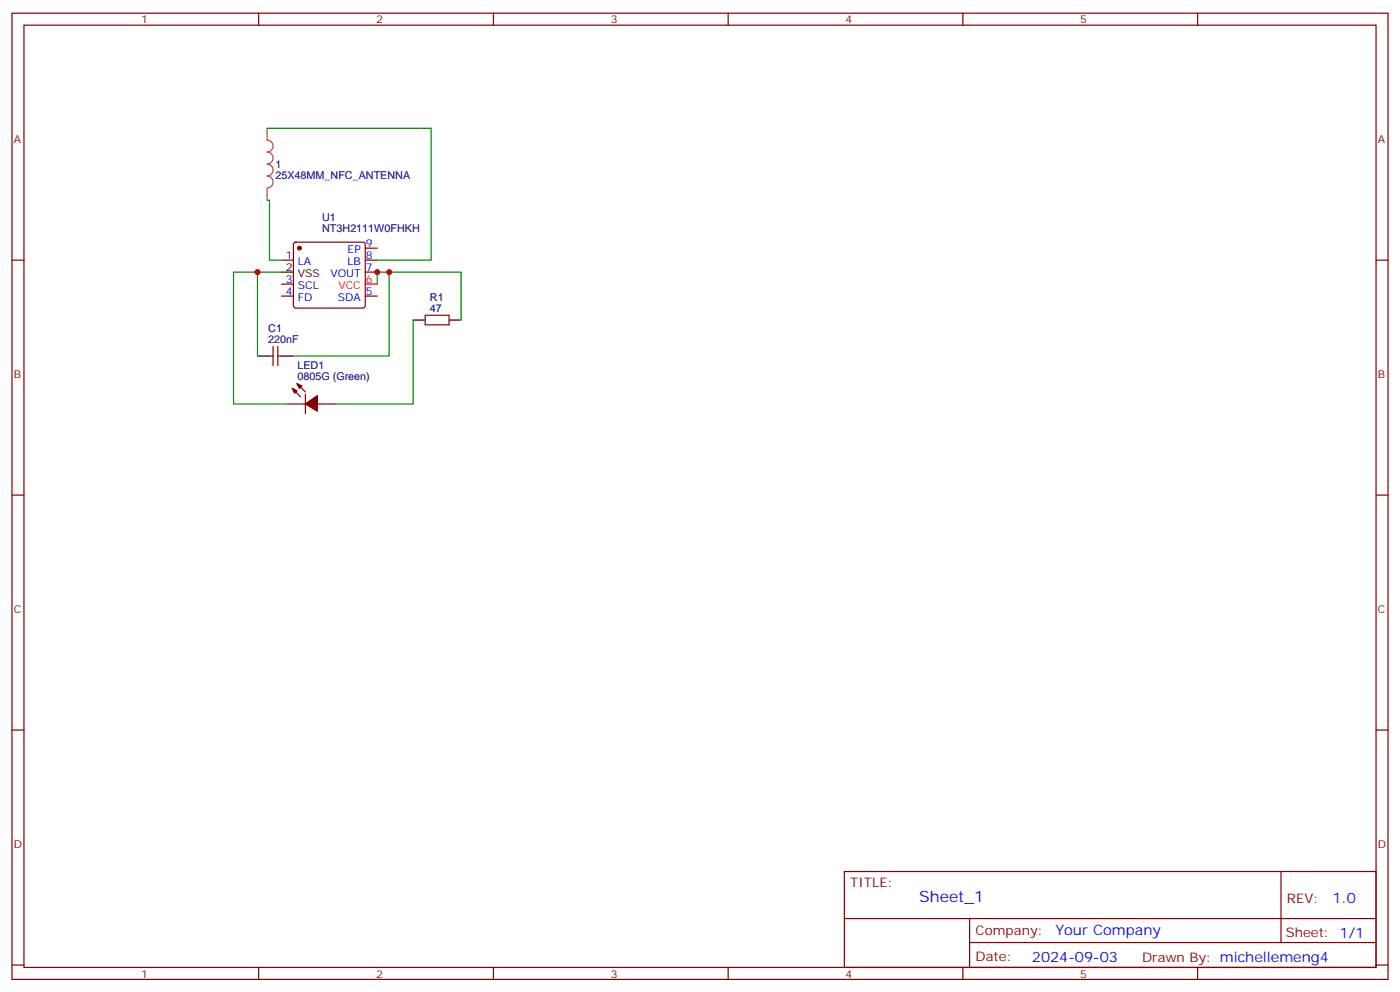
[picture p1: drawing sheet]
<svg xmlns="http://www.w3.org/2000/svg" width="412mm" height="292mm" viewBox="0 0 412 292" stroke-linecap="round" stroke-linejoin="round" font-family="sans-serif">
<g fill="none" stroke="#870000" stroke-width=".35">
<path d="M3.5 3.9h405.4v284.3h-405.4zM7.1 7.4h398.2v277.3h-398.2zM76.2 3.9v3.5M145.3 3.9v3.5M214.5 3.9v3.5M283.6 3.9v3.5M352.8 3.9v3.5M3.5 76.6h3.6M82.9 76.6h3.5M86.7 71.5l.4-.2h19.8l.5 .2 .2 .5v18l-.2 .5-.5 .2h-19.8l-.5-.3-.2-.4v-18zM107.6 76.6h3.5M107.6 73h3.5"/>
<path d="M405.3 76.6h3.6M82.9 87.1h3.5M82.9 83.6h3.5M107.6 80.1h3.5M107.6 87.1h3.5M125.2 92.8h7.1v2.8h-7.1zM79.4 104.8h1M80.4 102v5.6M81.8 102v5.6M81.8 104.8h1.1M84.7 118.9h5.3M86.1 114.3l2.4 2.5"/>
<path d="M87.5 112.9l2.5 2.5M90 116.1v5.6M93.5 118.9h5.3M3.5 145.7h3.6M405.3 145.7h3.6M3.5 214.8h3.6M405.3 214.8h3.6M248.7 256.5h156.6v28.2h-156.6zM377.3 256.5v20.9M248.7 270.3h156.5M285.6 277.4h119.6M285.6 270.3v14.1"/>
<path d="M3.5 284h3.6M76.2 284.7v3.5M145.3 284.7v3.5M214.5 284.7v3.5M283.6 284.7v3.5M352.8 284.7v3.5M405.3 284h3.6"/>
</g>
<path d="M107.6 83.6h3.5" fill="none" stroke="#f00" stroke-width=".35"/>
<path d="M82.9 80.1h3.5M121.7 94.2h3.5M132.3 94.2h3.5M75.8 104.8h3.6M82.9 104.8h3.5" fill="none" stroke="#000" stroke-width=".35"/>
<g fill="#870000" stroke="#870000" stroke-width=".35">
<path d="M86.1 114.3l1.4 .7-.7 .7z"/>
<path d="M87.5 112.9l1.4 .7-.7 .7z"/>
<path d="M90 118.9l3.5-2.5v4.6z"/>
<circle cx="88.2" cy="73" r=".53"/>
</g>
<path d="M78.7 37.7v3.5a1.76 1.76 0 0 1 1.7 1.8 1.76 1.76 0 0 1-1.7 1.7 1.76 1.76 0 0 1 1.7 1.8 1.76 1.76 0 0 1-1.7 1.8 1.76 1.76 0 0 1 1.7 1.7 1.76 1.76 0 0 1-1.7 1.8 1.76 1.76 0 0 1 1.7 1.8 1.76 1.76 0 0 1-1.7 1.7M78.7 55.4v3.5" fill="none" stroke="#a64a4a" stroke-width=".35"/>
<path d="M78.7 37.7h48.3v38.9h-15.9M78.7 58.9h.7v17.7h3.5M75.8 80.1h-7v38.8h15.9M82.9 80.1h-7.1v24.7M111.1 83.6v-3.5h3.6v24.7h-28.3M114.7 80.1h21.1v14.1M121.7 94.2v24.7h-22.9" fill="none" stroke="#008700" stroke-width=".35"/>
<g fill="#c00">
<circle cx="111.1" cy="80.1" r=".88"/>
<circle cx="114.7" cy="80.1" r=".88"/>
<circle cx="75.8" cy="80.1" r=".88"/>
</g>
<text font-size="4.6" fill="#00f" x="270.8" y="265.5">Sheet_1</text>
<g font-size="4.2" fill="#00f">
<text x="392.5" y="265.7">1.0</text>
<text x="310.9" y="275.3">Your Company</text>
<text x="304" y="283.1">2024-09-03</text>
</g>
<g font-size="3.9" fill="#800">
<text x="250.5" y="261.1">TITLE:</text>
<text x="379.1" y="265.7">REV:</text>
<text x="287.4" y="275.3">Company:</text>
<text x="378.7" y="275.9">Sheet: 1/1</text>
<text x="287.4" y="282.9">Date:</text>
<text x="336.4" y="283">Drawn By: michellemeng4</text>
</g>
<g font-size="3.2" fill="#800">
<text x="41.6" y="6.9">1</text>
<text x="110.8" y="6.9">2</text>
<text x="179.9" y="6.9">3</text>
<text x="249.1" y="6.9">4</text>
<text x="318.2" y="6.9">5</text>
<text x="4.1" y="42">A</text>
<text x="405.9" y="42">A</text>
<text x="4.1" y="111.1">B</text>
<text x="405.9" y="111.1">B</text>
<text x="4.1" y="180.3">C</text>
<text x="405.9" y="180.3">C</text>
<text x="4.1" y="249.4">D</text>
<text x="405.9" y="249.4">D</text>
<text x="41.6" y="287.7">1</text>
<text x="110.8" y="287.7">2</text>
<text x="179.9" y="287.7">3</text>
<text x="249.1" y="287.7">4</text>
<text x="318.2" y="287.7">5</text>
</g>
<g font-size="3.2" fill="#000080">
<text x="81.1" y="52.7">25X48MM_NFC_ANTENNA</text>
<text x="81.1" y="49.5">1</text>
<text x="94.9" y="65">U1</text>
<text x="94.9" y="68.2">NT3H2111W0FHKH</text>
<text x="126.7" y="88.5">R1</text>
<text x="126.7" y="91.7">47</text>
<text x="79" y="100.9">220nF</text>
<text x="79" y="97.6">C1</text>
<text x="87.6" y="111.8">0805G (Green)</text>
<text x="87.6" y="108.7">LED1</text>
</g>
<g font-size="3.2" fill="#00f">
<text x="84.2" y="76.2">1</text>
<text x="87.7" y="78">LA</text>
<text x="102.4" y="78">LB</text>
<text x="102.4" y="74.4">EP</text>
<text x="107.8" y="72.7">9</text>
<text x="107.8" y="76.2">8</text>
<text x="84.2" y="83.3">3</text>
<text x="97.3" y="81.5">VOUT</text>
<text x="107.8" y="79.7">7</text>
<text x="84.2" y="86.8">4</text>
<text x="87.7" y="88.5">FD</text>
<text x="87.7" y="85">SCL</text>
<text x="99.5" y="88.5">SDA</text>
<text x="107.8" y="86.8">5</text>
</g>
<g font-size="3.2">
<text x="84.2" y="79.7">2</text>
<text x="87.7" y="81.5">VSS</text>
</g>
<g font-size="3.2" fill="#f00">
<text x="107.8" y="83.3">6</text>
<text x="99.7" y="85">VCC</text>
</g>
</svg>
